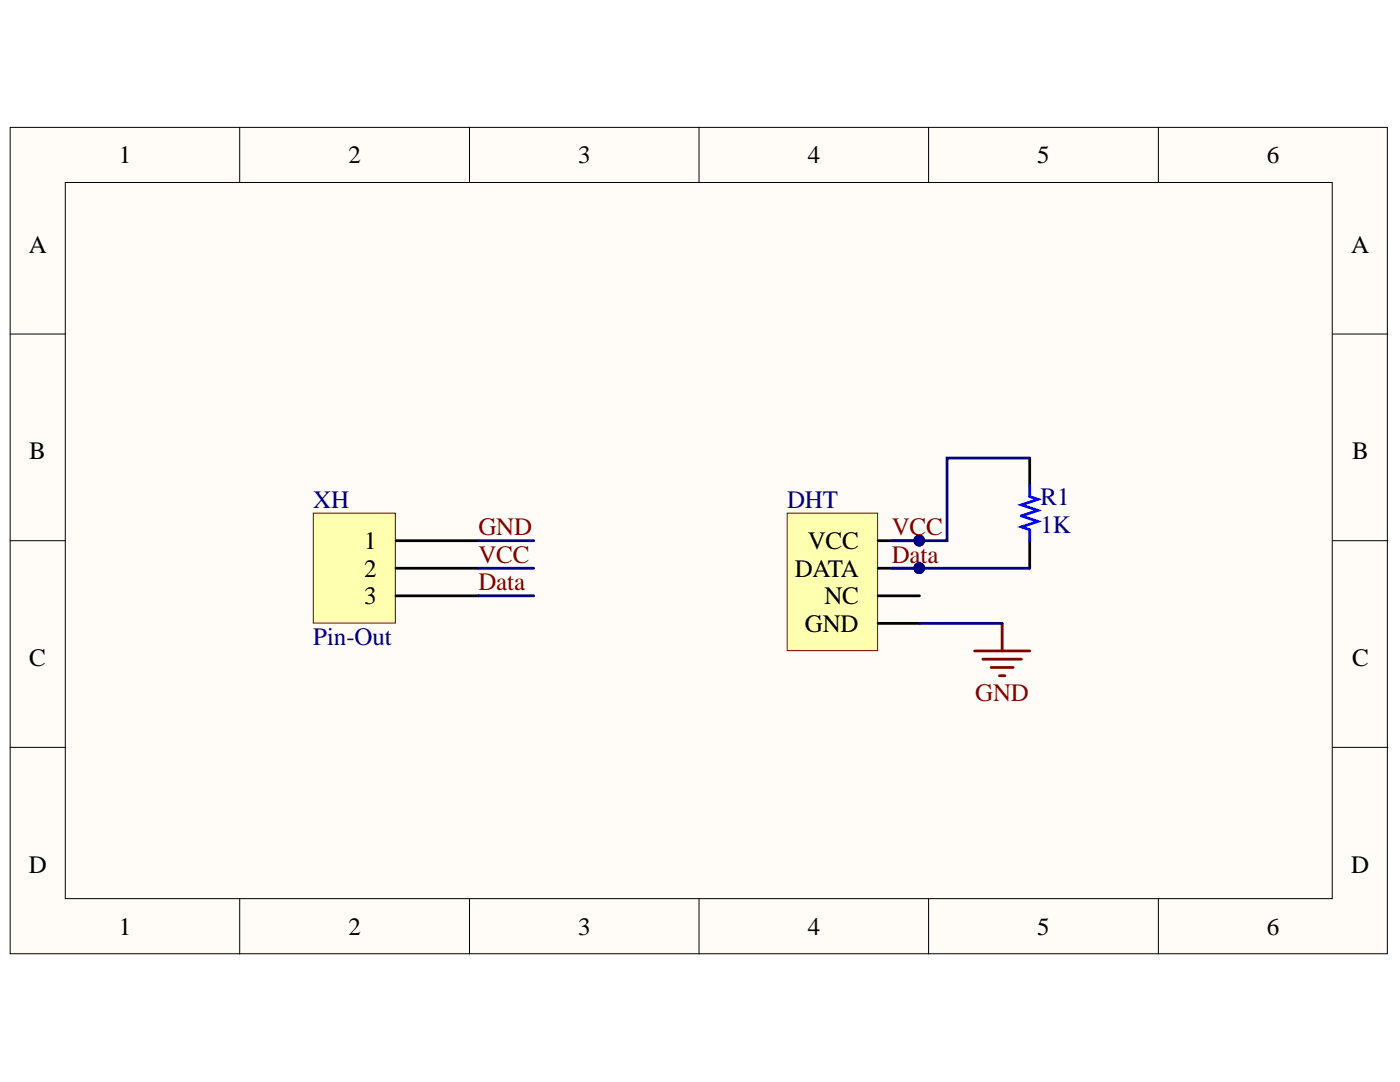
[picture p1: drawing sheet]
<svg xmlns="http://www.w3.org/2000/svg" width="279mm" height="216mm" viewBox="0 0 279 216" stroke-linecap="round" stroke-linejoin="round" font-family="sans-serif">
<g fill="#fffcf8" stroke="#000" stroke-width=".2">
<path d="M2 25.4h274.9v164.9h-274.9z"/>
<path d="M13 36.4h252.9v142.9h-252.9z"/>
</g>
<g fill="none" stroke="#000" stroke-width=".2">
<path d="M47.8 25.4v11M93.7 25.4v11M139.5 25.4v11M185.3 25.4v11M231.2 25.4v11M2 66.7h11M266 66.7h11M2 107.9h11M266 107.9h11M2 149.1h11M266 149.1h11M47.8 179.4v11"/>
<path d="M93.7 179.4v11M139.5 179.4v11M185.3 179.4v11M231.2 179.4v11"/>
</g>
<path d="M205.5 91.4v5.5M205.5 107.9v5.5" fill="none" stroke="#000" stroke-width=".55"/>
<path d="M205.5 96.9v2.2l1.6 .5-3.3 1.1 3.3 1.1-3.3 1.1 3.3 1.1-3.3 1.1 1.7 .6v2.2" fill="none" stroke="#00f" stroke-width=".55"/>
<path d="M157.1 102.4h18v27.4h-18z" fill="#ffffb0" stroke="#800000" stroke-width=".2"/>
<path d="M175.3 107.9h8.2M175.3 113.4h8.2M175.3 118.9h8.2M175.3 124.4h8.2" fill="none" stroke="#000" stroke-width=".55"/>
<g fill="#000080" stroke="#000080" stroke-width=".2">
<circle cx="183.4" cy="107.9" r="1.06"/>
<circle cx="183.4" cy="113.4" r="1.06"/>
</g>
<path d="M194.5 129.9h11M196.2 131.5h7.6M197.8 133.2h4.4M199.4 134.8h1.1M200 124.4v5.5" fill="none" stroke="#800000" stroke-width=".55"/>
<path d="M62.5 102.4h16.4v21.9h-16.4z" fill="#ffffb0" stroke="#800000" stroke-width=".2"/>
<path d="M79 107.9h16.5M79 113.4h16.5M79 118.9h16.5" fill="none" stroke="#000" stroke-width=".55"/>
<path d="M205.5 91.4h-16.5v16.5h-11M95.5 107.9h11M95.5 113.4h11M95.5 118.9h11M178 113.4h27.5M183.5 124.4h16.5" fill="none" stroke="#000080" stroke-width=".55"/>
<g fill="#000080" stroke="#000080" stroke-width=".2">
<circle cx="183.4" cy="113.4" r="1.06"/>
<circle cx="183.4" cy="107.9" r="1.06"/>
</g>
<g font-size="5">
<text x="23.7" y="32.6">1</text>
<text x="69.5" y="32.6">2</text>
<text x="115.4" y="32.6">3</text>
<text x="161.2" y="32.6">4</text>
<text x="207" y="32.6">5</text>
<text x="252.8" y="32.6">6</text>
<text x="5.8" y="50.5">A</text>
<text x="269.7" y="50.5">A</text>
<text x="5.8" y="91.7">B</text>
<text x="269.8" y="91.7">B</text>
<text x="72.7" y="109.6">1</text>
<text x="161.2" y="109.6">VCC</text>
<text x="72.7" y="115.1">2</text>
<text x="158.6" y="115.1">DATA</text>
<text x="72.7" y="120.6">3</text>
<text x="164.5" y="120.6">NC</text>
<text x="160.6" y="126.1">GND</text>
<text x="5.8" y="132.9">C</text>
<text x="269.8" y="132.9">C</text>
<text x="5.8" y="174.2">D</text>
<text x="269.7" y="174.2">D</text>
<text x="23.7" y="186.6">1</text>
<text x="69.5" y="186.6">2</text>
<text x="115.4" y="186.6">3</text>
<text x="161.2" y="186.6">4</text>
<text x="207" y="186.6">5</text>
<text x="252.8" y="186.6">6</text>
</g>
<g font-size="5" fill="#000080">
<text x="62.5" y="101.3">XH</text>
<text x="157.1" y="101.3">DHT</text>
<text x="207.7" y="100.8">R1</text>
<text x="207.7" y="106.3">1K</text>
<text x="62.5" y="128.8">Pin-Out</text>
</g>
<g font-size="5" fill="#800000">
<text x="95.5" y="106.8">GND</text>
<text x="178" y="106.8">VCC</text>
<text x="95.5" y="112.3">VCC</text>
<text x="178" y="112.3">Data</text>
<text x="95.5" y="117.8">Data</text>
<text x="194.6" y="139.8">GND</text>
</g>
</svg>
